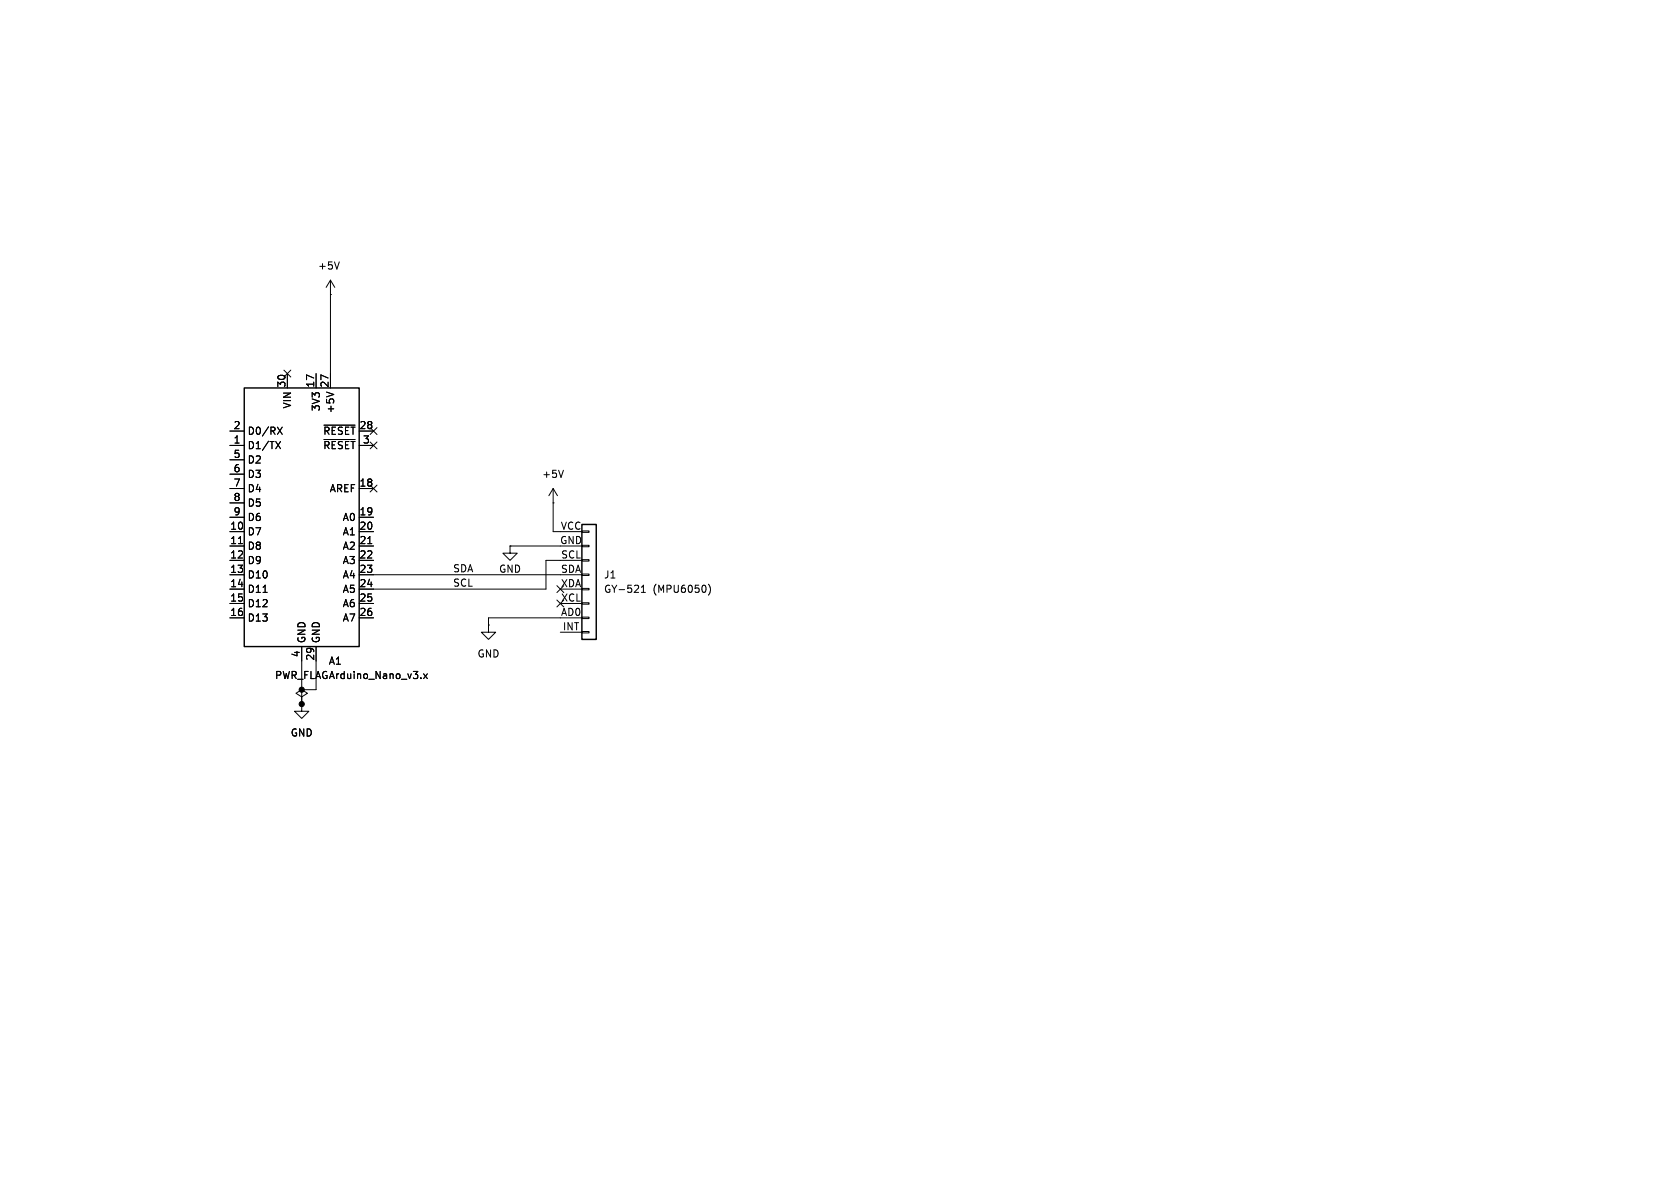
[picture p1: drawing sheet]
<svg xmlns="http://www.w3.org/2000/svg" width="297mm" height="210mm" viewBox="0 0 297 210" stroke-linecap="round" stroke-linejoin="round" font-family="sans-serif">
<g fill="none" stroke="#000" stroke-width=".18">
<path d="M58.4 52.1h.1M58.4 49.5l-.7 1.3M58.4 49.5l.8 1.3M58.4 49.5v19.1M60 46.3l-.4 1.3M40.6 76.2h2.6M40.6 78.7h2.6M48.7 78l.9 1.3M49 75.5l.9 1.3M49.6 78l-.9 1.3M49.9 75.5l-.9 1.3M50.2 65.4l1.2 1.2"/>
<path d="M50.8 66v2.6M51.4 65.4l-1.2 1.2M55.9 66v2.6M57.3 75.2h5.5M57.3 77.7h5.5M57.7 69.3l1.3 .4M63.5 76.2h2.5M63.5 78.7h2.5M65.4 75.6l1.2 1.2M65.4 78.1l1.2 1.2M66.6 75.6l-1.2 1.2M66.6 78.1l-1.2 1.2"/>
<path d="M40.6 81.3h2.6M40.6 83.8h2.6M40.6 86.4h2.6M40.6 88.9h2.6M40.6 91.4h2.6M40.6 94h2.6M40.6 96.5h2.6M40.6 99.1h2.6M42.2 96.1h.7M63.5 86.4h2.5M63.5 91.4h2.5M63.5 94h2.5"/>
<path d="M63.5 96.5h2.5M63.5 99.1h2.5M65 96.1h.7M65.4 85.8l1.2 1.2M66.6 85.8l-1.2 1.2M90.2 96.5v1.3h1.2l-1.2 1.3-1.3-1.3h1.3M90.2 96.5h.1M90.2 96.5h12.7M97.8 88.9h.1M97.8 86.4v7.6h5.1M97.8 86.4l-.8 1.2M97.8 86.4l.8 1.2"/>
<path d="M99.6 83.1l-.4 1.3M102.9 93.9h1.2v.2h-1.2zM102.9 96.4h1.2v.2h-1.2zM102.9 98.9h1.2v.3h-1.2zM102.9 99.1h-6.4v5h-33M40.6 101.6h2.6M40.6 104.1h2.6M40.6 106.7h2.6M40.6 109.2h2.6M46.5 104.7h.7M53.3 114.3v10.2M55.9 114.3v7.6h-2.6"/>
<path d="M63.5 101.6h39.4M63.5 106.7h2.5M63.5 109.2h2.5M74.4 119.8v.2M74.9 119.1l.7 .9M75.6 119.1l-.7 .9M86.4 110.5v1.3h1.2l-1.2 1.2-1.3-1.2h1.3M86.4 110.5h.1M98.5 106.1l1.2 1.2M98.5 103.5l1.2 1.2M99.1 104.1h3.8M99.1 106.7h3.8"/>
<path d="M99.1 111.8h3.8M99.7 106.1l-1.2 1.2M99.7 103.5l-1.2 1.2M102.9 101.5h1.2v.2h-1.2zM102.9 104h1.2v.3h-1.2zM102.9 106.6h1.2v.2h-1.2zM102.9 109.1h1.2v.2h-1.2zM102.9 111.6h1.2v.3h-1.2zM102.9 109.2h-16.5v1.3M113.4 104.7h.7M113.4 103.8l.3-.4v1.3M125.2 103.3a1.46 1.46 0 0 1 0 1.9"/>
<path d="M53.3 123.2l1.1-.6-1.1-.7-1 .7 1 .6v1.3M53.3 124.5h.1M53.3 124.5v1.2h1.3l-1.3 1.3-1.2-1.3h1.2"/>
</g>
<path d="M43.2 68.6h20.3v45.7h-20.3zM102.9 92.7h2.5v20.3h-2.5z" fill="none" stroke="#000" stroke-width=".25"/>
<g fill="#000" stroke="#000" stroke-width=".18">
<circle cx="53.3" cy="121.9" r=".46"/>
<circle cx="53.3" cy="124.5" r=".46"/>
</g>
<g font-size="1.8">
<text x="56.1" y="47.9">+5V</text>
<text x="50.5" y="68.6" transform="rotate(-90 50.5 68.6)">30</text>
<text x="55.6" y="68.6" transform="rotate(-90 55.6 68.6)">17</text>
<text x="58.2" y="68.6" transform="rotate(-90 58.2 68.6)">27</text>
<text x="41.2" y="75.9">2</text>
<text x="43.7" y="77.1">D0/RX</text>
<text x="51.7" y="72.3" transform="rotate(-90 51.7 72.3)">VIN</text>
<text x="56.7" y="72.8" transform="rotate(-90 56.7 72.8)">3V3</text>
<text x="57" y="77.1">~{RESET}</text>
<text x="59.3" y="73.2" transform="rotate(-90 59.3 73.2)">+5V</text>
<text x="63.5" y="75.9">28</text>
<text x="41.2" y="78.5">1</text>
<text x="41.2" y="81">5</text>
<text x="41.2" y="83.6">6</text>
<text x="43.7" y="79.6">D1/TX</text>
<text x="43.7" y="82.1">D2</text>
<text x="57" y="79.6">~{RESET}</text>
<text x="64.1" y="78.5">3</text>
<text x="41.2" y="86.1">7</text>
<text x="41.2" y="88.6">8</text>
<text x="43.7" y="84.7">D3</text>
<text x="43.7" y="87.2">D4</text>
<text x="43.7" y="89.8">D5</text>
<text x="58.2" y="87.2">AREF</text>
<text x="63.5" y="86.1">18</text>
<text x="95.8" y="84.7">+5V</text>
<text x="40.6" y="93.7">10</text>
<text x="41.2" y="91.2">9</text>
<text x="43.7" y="92.3">D6</text>
<text x="43.7" y="94.8">D7</text>
<text x="60.5" y="92.3">A0</text>
<text x="60.5" y="94.8">A1</text>
<text x="63.5" y="91.2">19</text>
<text x="63.5" y="93.7">20</text>
<text x="99" y="93.7">VCC</text>
<text x="40.6" y="96.3">11</text>
<text x="40.6" y="98.8">12</text>
<text x="40.6" y="101.3">13</text>
<text x="43.7" y="97.4">D8</text>
<text x="43.7" y="99.9">D9</text>
<text x="60.5" y="97.4">A2</text>
<text x="60.5" y="99.9">A3</text>
<text x="63.5" y="96.3">21</text>
<text x="63.5" y="98.8">22</text>
<text x="63.5" y="101.3">23</text>
<text x="80" y="101.3">SDA</text>
<text x="88.1" y="101.4">GND</text>
<text x="98.9" y="96.3">GND</text>
<text x="99.1" y="101.3">SDA</text>
<text x="99.1" y="98.8">SCL</text>
<text x="40.6" y="103.9">14</text>
<text x="40.6" y="106.4">15</text>
<text x="43.7" y="102.5">D10</text>
<text x="43.7" y="105">D11</text>
<text x="43.7" y="107.5">D12</text>
<text x="60.5" y="102.5">A4</text>
<text x="60.5" y="105">A5</text>
<text x="60.5" y="107.5">A6</text>
<text x="63.5" y="103.9">24</text>
<text x="63.5" y="106.4">25</text>
<text x="80" y="103.8">SCL</text>
<text x="99.1" y="103.9">XDA</text>
<text x="99.1" y="106.4">XCL</text>
<text x="106.7" y="102.5">J1</text>
<text x="106.7" y="105">GY-521</text>
<text x="115.4" y="105">(MPU6050)</text>
<text x="40.6" y="109">16</text>
<text x="43.7" y="110.1">D13</text>
<text x="54.2" y="113.8" transform="rotate(-90 54.2 113.8)">GND</text>
<text x="56.7" y="113.8" transform="rotate(-90 56.7 113.8)">GND</text>
<text x="60.5" y="110.1">A7</text>
<text x="63.5" y="109">26</text>
<text x="99.1" y="109">AD0</text>
<text x="99.4" y="111.5">INT</text>
<text x="53.1" y="116.3" transform="rotate(-90 53.1 116.3)">4</text>
<text x="55.6" y="116.9" transform="rotate(-90 55.6 116.9)">29</text>
<text x="58" y="117.7">A1</text>
<text x="84.3" y="116.4">GND</text>
<text x="48.5" y="120.2">PWR_FLAGArduino_Nano_v3.x</text>
<text x="51.3" y="130.4">GND</text>
</g>
</svg>
